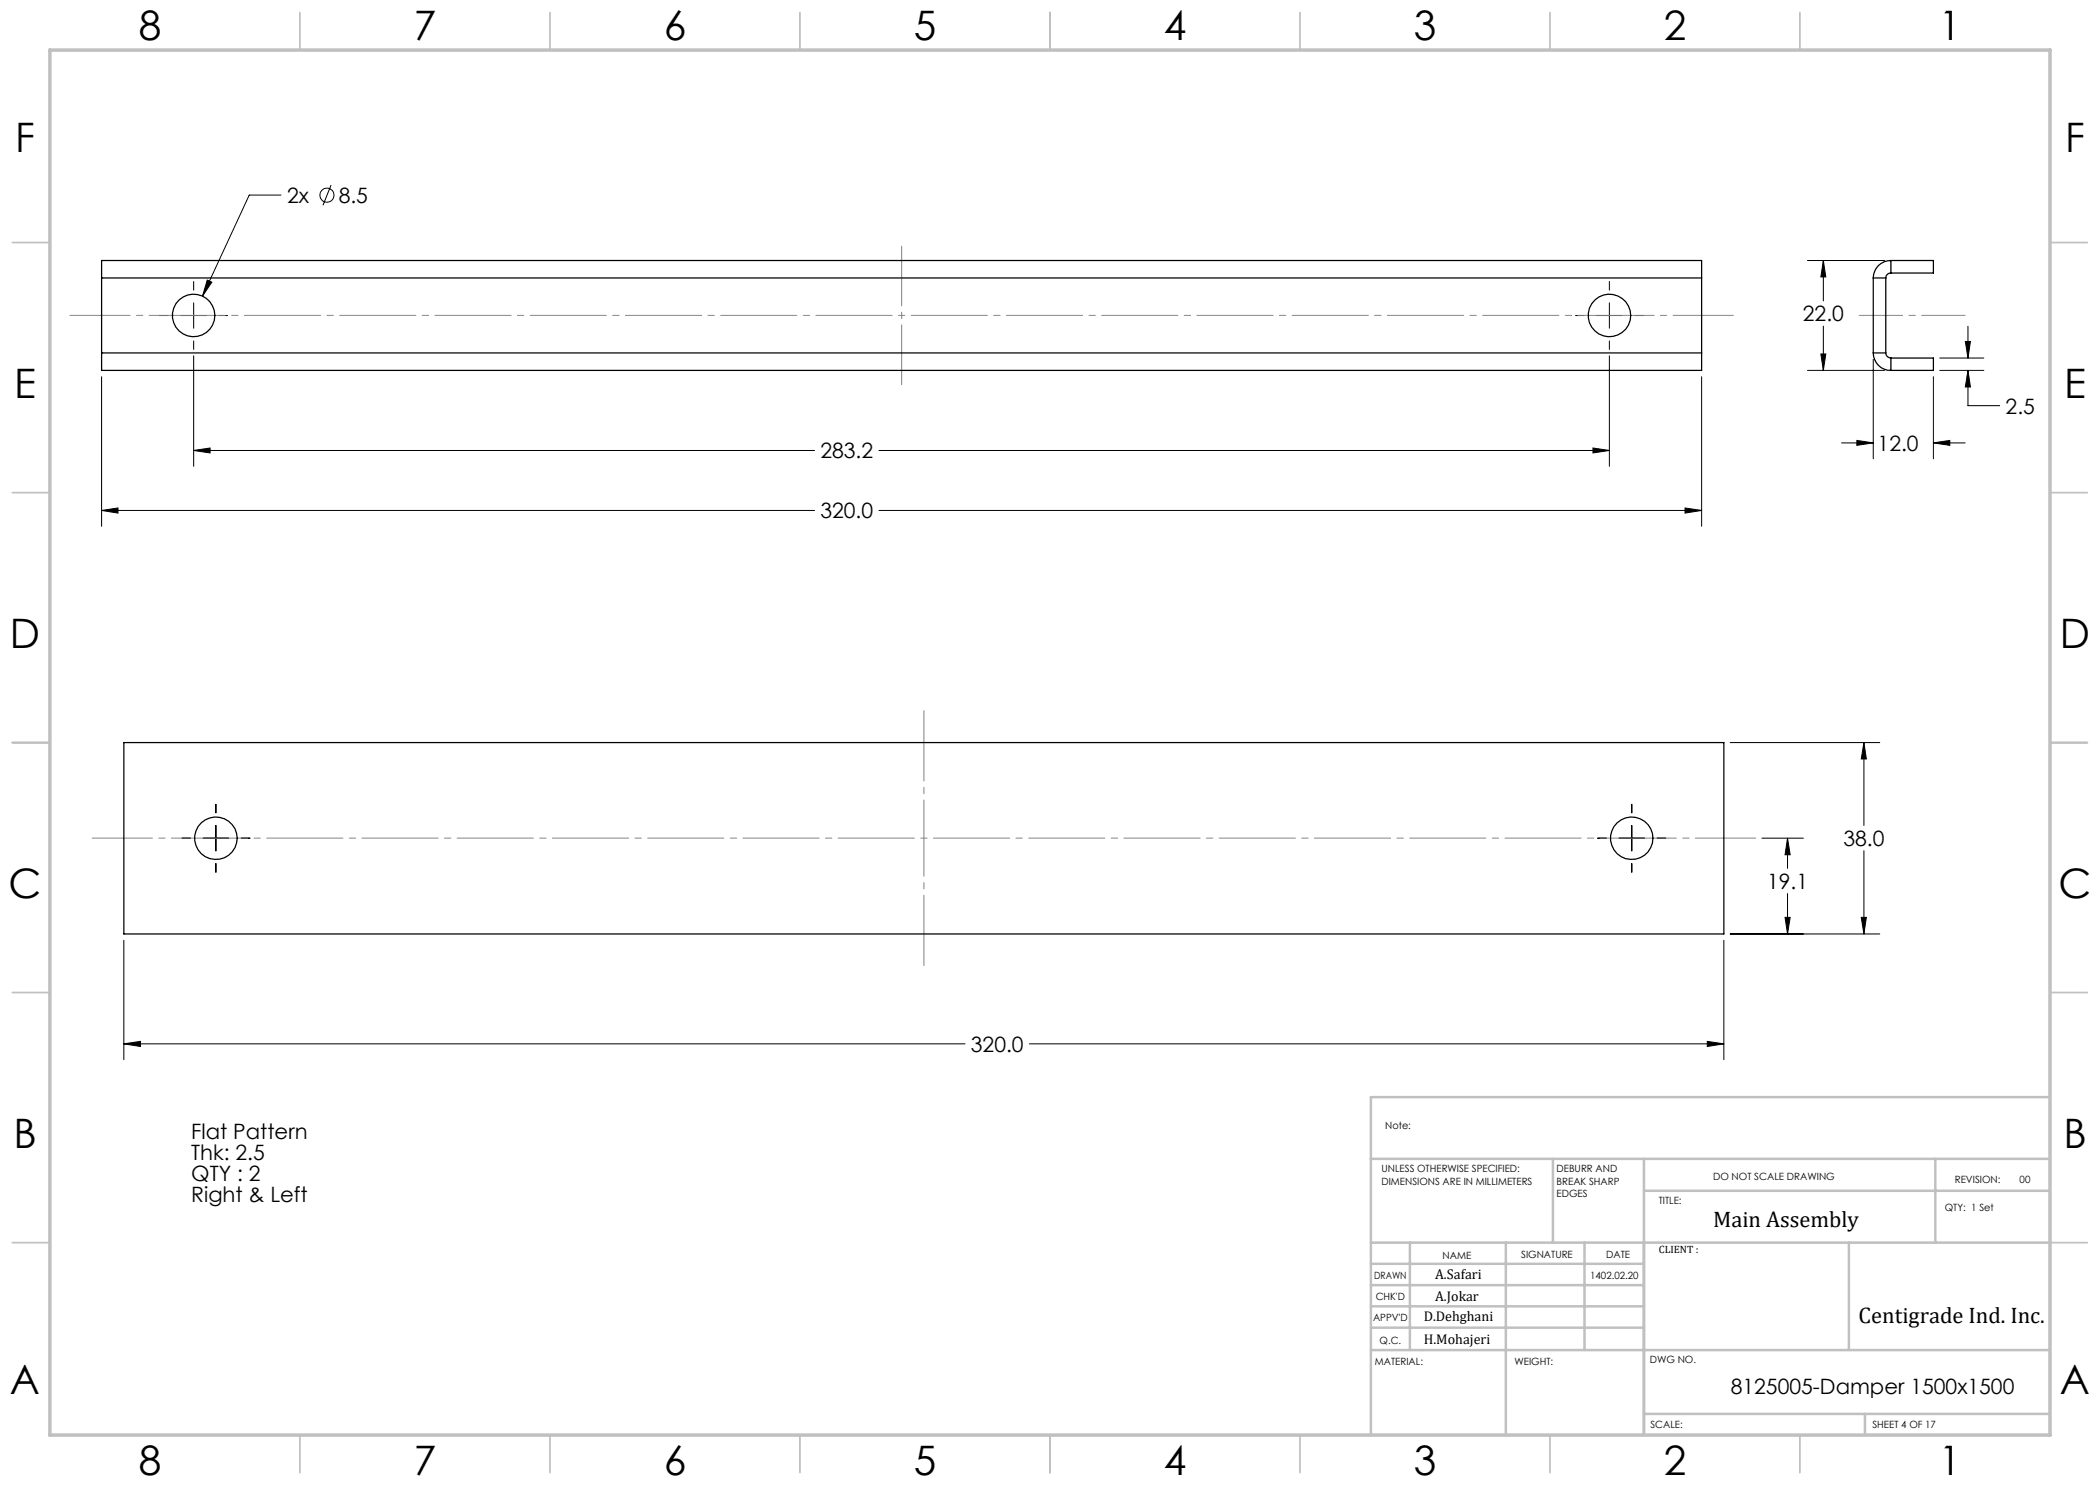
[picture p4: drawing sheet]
<svg xmlns="http://www.w3.org/2000/svg" width="420mm" height="297mm" viewBox="0 0 420 297" stroke-linecap="round" stroke-linejoin="round" font-family="sans-serif">
<g fill="none" stroke="#000" stroke-width=".2">
<path d="M56.2 39h-6.4l-9.3 20.2M66.2 37l-1.6 4.1M38.7 56.3v1.7M41.5 56l.9 .4-1.9 2.8zM321.9 56.3v1.7M361.5 52.1h15.4M364.7 52.1l.5 3.3h-1zM364.7 52.1v8.1M20.3 75.3v30M31.9 63.1h1.8M36.2 63.1h5.1M38.7 71.2v22.1"/>
<path d="M38.7 60.6v5M38.7 68.2v1.7M43.8 63.1h1.7M315.1 63.1h1.7M319.3 63.1h5.1M321.9 71.2v22.1M321.9 60.6v5M321.9 68.2v1.7M327 63.1h1.7M340.3 75.3v30M361.5 74.1h15.4M364.2 70.8h1l-.5 3.3z"/>
<path d="M364.7 65.2v8.9M374.7 71.9v19.9M386.7 75.3v16.5M387.9 74.1h8.9M387.9 71.6h8.9M393.1 68.3h1l-.5 3.3zM393.6 74.1l.5 3.3h-1zM393.6 74.1v7h6.3M393.6 65.3v6.3M38.7 90.1l3.3-.5v1zM38.7 90.1h124.2M175.8 90.1h146.1"/>
<path d="M318.6 89.6l3.3 .5-3.3 .5zM368.3 88.6h6.4M371.4 88.1l3.3 .5-3.3 .5zM386.7 88.6l3.3-.5v1zM386.7 88.6h6.3M20.3 102.1l3.3-.5v1zM20.3 102.1h142.6M175.8 102.1h164.5M337 101.6l3.3 .5-3.3 .5zM346 148.5h30M372.8 148.5l.5 3.3h-1zM372.8 148.5v16.6"/>
<path d="M36.4 167.6h1.7M40.6 167.6h5.1M43.2 160.9v1.7M43.2 165.1v5.1M43.2 172.7v1.7M48.3 167.6h1.7M319.5 167.6h1.8M323.8 167.6h5.1M326.4 160.9v1.7M326.4 165.1v5.1M326.4 172.7v1.7M331.4 167.6h1.7"/>
<path d="M352.4 167.6h8.3M357.5 167.6l.5 3.4h-1zM357.5 167.6v6.1M357.5 178.7v8.1M372.8 170.1v16.7M24.8 188.1v23.8M344.8 188.1v23.8M346 186.8h30M357 183.5h1l-.5 3.3zM372.3 183.5h1l-.5 3.3zM24.8 208.8l3.3-.5v1zM24.8 208.8h168.2"/>
<path d="M205.9 208.8h138.9M341.5 208.3l3.3 .5-3.3 .5z"/>
<circle cx="65.4" cy="39" r="1.42"/>
</g>
<path d="M14 63.1h332.7M351.1 167.6h-332.7" fill="none" stroke="#808080" stroke-width=".2" stroke-dasharray="15.2 1.3 1.3 1.3" stroke-dashoffset="3.2"/>
<path d="M180.3 49.2v27.7" fill="none" stroke="#808080" stroke-width=".2" stroke-dasharray="15.2 1.3 1.3 1.3" stroke-dashoffset="3.3"/>
<path d="M393 63.1h-21.2" fill="none" stroke="#808080" stroke-width=".2" stroke-dasharray="15.2 1.3 1.3 1.3" stroke-dashoffset="6.5"/>
<path d="M184.8 142.1v51" fill="none" stroke="#808080" stroke-width=".2" stroke-dasharray="15.2 1.3 1.3 1.3" stroke-dashoffset="1.2"/>
<g fill="none" stroke="#c0c0c0" stroke-width=".35">
<path d="M60 2.5v7.5M110 2.5v7.5M160 2.5v7.5M210 2.5v7.5M260 2.5v7.5M310 2.5v7.5M360 2.5v7.5M2.5 48.5h7.5M410 48.5h7.5M2.5 98.5h7.5M410 98.5h7.5M2.5 148.5h7.5"/>
<path d="M410 148.5h7.5M2.5 198.5h7.5M410 198.5h7.5M2.5 248.5h7.5M410 248.5h7.5M60 287v7.5M110 287v7.5M160 287v7.5M210 287v7.5M260 287v7.5M310 287v7.5M360 287v7.5"/>
</g>
<g fill="none" stroke="#c0c0c0" stroke-width=".5">
<path d="M410 219.4h-135.8v67.4M274.2 231.8h135.8M310.6 231.8v16.7M328.8 231.8v55.2M328.8 238.2h81.2M387.1 231.8v16.7M274.2 248.5h135.8M274.2 257h54.6M274.2 252.8h54.6M282 248.5v21.5M301.2 248.5v38.3M316.9 248.5v21.5"/>
<path d="M369.8 248.5v21.5M274.2 265.5h54.6M274.2 261.3h54.6M274.2 270h135.8M328.8 282.8h81.2M373 282.8v4.2"/>
</g>
<path d="M10 10h400v277h-400z" fill="none" stroke="#c0c0c0" stroke-width=".7"/>
<path d="M20.3 102.1l3.3-.5v1zM337 101.6l3.3 .5-3.3 .5zM38.7 90.1l3.3-.5v1zM318.6 89.6l3.3 .5-3.3 .5zM41.5 56l-1 3.2 1.9-2.8zM393.6 74.1l.5 3.3h-1zM393.1 68.3h1l-.5 3.3zM386.7 88.6l3.3-.5v1zM371.4 88.1l3.3 .5-3.3 .5zM364.2 70.8h1l-.5 3.3zM364.7 52.1l.5 3.3h-1zM341.5 208.3l3.3 .5-3.3 .5zM24.8 208.8l3.3-.5v1zM372.3 183.5h1l-.5 3.3zM372.8 148.5l.5 3.3h-1zM357 183.5h1l-.5 3.3zM357.5 167.6l.5 3.4h-1z" fill="#000"/>
<g fill="none" stroke="#000" stroke-width=".25">
<path d="M20.3 55.6v-3.5h320v3.5M20.3 55.6h320M20.3 55.6v15M340.3 55.6v15M374.6 55.6h2.6M374.6 55.6v15M377.2 55.6v15M378.2 54.6a1.02 1.02 0 0 0-1 1M378.2 52.1a3.5 3.5 0 0 0-3.6 3.5M378.2 52.1h8.5v2.5h-8.5M378.2 52.1v2.5M20.3 70.6v3.5h320v-3.5"/>
<path d="M20.3 70.6h320M374.6 70.6a3.5 3.5 0 0 0 3.6 3.5M374.6 70.6h2.6M377.2 70.6a1.09 1.09 0 0 0 1 1M378.2 71.6h8.5v2.5h-8.5M378.2 71.6v2.5M24.8 148.5h320v38.3h-320z"/>
<circle cx="38.7" cy="63.1" r="4.2"/>
<circle cx="321.9" cy="63.1" r="4.3"/>
<circle cx="43.2" cy="167.7" r="4.3"/>
<circle cx="326.3" cy="167.7" r="4.2"/>
</g>
<g font-size="8.1">
<text x="27.8" y="8">8</text>
<text x="82.8" y="8">7</text>
<text x="132.8" y="8">6</text>
<text x="182.8" y="8">5</text>
<text x="232.8" y="8">4</text>
<text x="282.8" y="8">3</text>
<text x="332.8" y="8">2</text>
<text x="387.8" y="8">1</text>
<text x="3" y="30.4">F</text>
<text x="413" y="30.4">F</text>
<text x="2.8" y="79.6">E</text>
<text x="412.8" y="79.6">E</text>
<text x="2" y="129.6">D</text>
<text x="412" y="129.6">D</text>
<text x="1.7" y="179.6">C</text>
<text x="411.7" y="179.6">C</text>
<text x="2.7" y="229.6">B</text>
<text x="412.7" y="229.6">B</text>
<text x="2" y="278.9">A</text>
<text x="412" y="278.9">A</text>
<text x="27.8" y="295">8</text>
<text x="82.8" y="295">7</text>
<text x="132.8" y="295">6</text>
<text x="182.8" y="295">5</text>
<text x="232.8" y="295">4</text>
<text x="282.8" y="295">3</text>
<text x="332.8" y="295">2</text>
<text x="387.8" y="295">1</text>
</g>
<g font-size="4.5">
<text x="342.6" y="245.3">Main Assembly</text>
<text x="371.7" y="264.6">Centigrade Ind. Inc.</text>
</g>
<g font-size="4.2">
<text x="57.4" y="40.6">2x</text>
<text x="67.7" y="40.6">8.5</text>
<text x="360.6" y="64.3">22.0</text>
<text x="401.1" y="82.7">2.5</text>
<text x="164.1" y="91.7">283.2</text>
<text x="375.5" y="90.2">12.0</text>
<text x="164.1" y="103.7">320.0</text>
<text x="368.7" y="169.2">38.0</text>
<text x="353.4" y="177.8">19.1</text>
<text x="194.2" y="210.4">320.0</text>
<text x="38.3" y="227.9">Flat Pattern</text>
<text x="38.3" y="232">Thk: 2.5</text>
<text x="38.3" y="236.2">QTY : 2</text>
<text x="38.3" y="240.4">Right &amp; Left</text>
<text x="346.2" y="278.8">8125005-Damper 1500x1500</text>
</g>
<g font-size="2.8">
<text x="287" y="255.9">A.Safari</text>
<text x="287" y="260.1">A.Jokar</text>
<text x="284.7" y="264.2">D.Dehghani</text>
<text x="284.7" y="268.7">H.Mohajeri</text>
</g>
<text font-size="2.1" x="331.8" y="250.7">CLIENT :</text>
<g font-size="2">
<text x="277" y="225.8">Note:</text>
<text x="276.3" y="234.5">UNLESS OTHERWISE SPECIFIED:</text>
<text x="276.3" y="237">DIMENSIONS ARE IN MILLIMETERS</text>
<text x="311.3" y="234.5">DEBURR AND</text>
<text x="311.3" y="237">BREAK SHARP</text>
<text x="311.3" y="239.5">EDGES</text>
<text x="342.6" y="236">DO NOT SCALE DRAWING</text>
<text x="391" y="236.6">REVISION:</text>
<text x="403.9" y="236.6">00</text>
<text x="331.8" y="240.8">TITLE:</text>
<text x="389" y="242.2">QTY: 1 Set</text>
<text x="288.5" y="251.7">NAME</text>
<text x="304.2" y="251.7">SIGNATURE</text>
<text x="321.2" y="251.7">DATE</text>
<text x="274.8" y="255.9">DRAWN</text>
<text x="318" y="255.9">1402.02.20</text>
<text x="275.1" y="260.1">CHK'D</text>
<text x="274.6" y="264.2">APPV'D</text>
<text x="275.9" y="268.7">Q.C.</text>
<text x="275" y="273">MATERIAL:</text>
<text x="302.9" y="273">WEIGHT:</text>
<text x="330" y="272.5">DWG NO.</text>
<text x="330.1" y="285.6">SCALE:</text>
<text x="374.5" y="285.6">SHEET 4 OF 17</text>
</g>
</svg>
